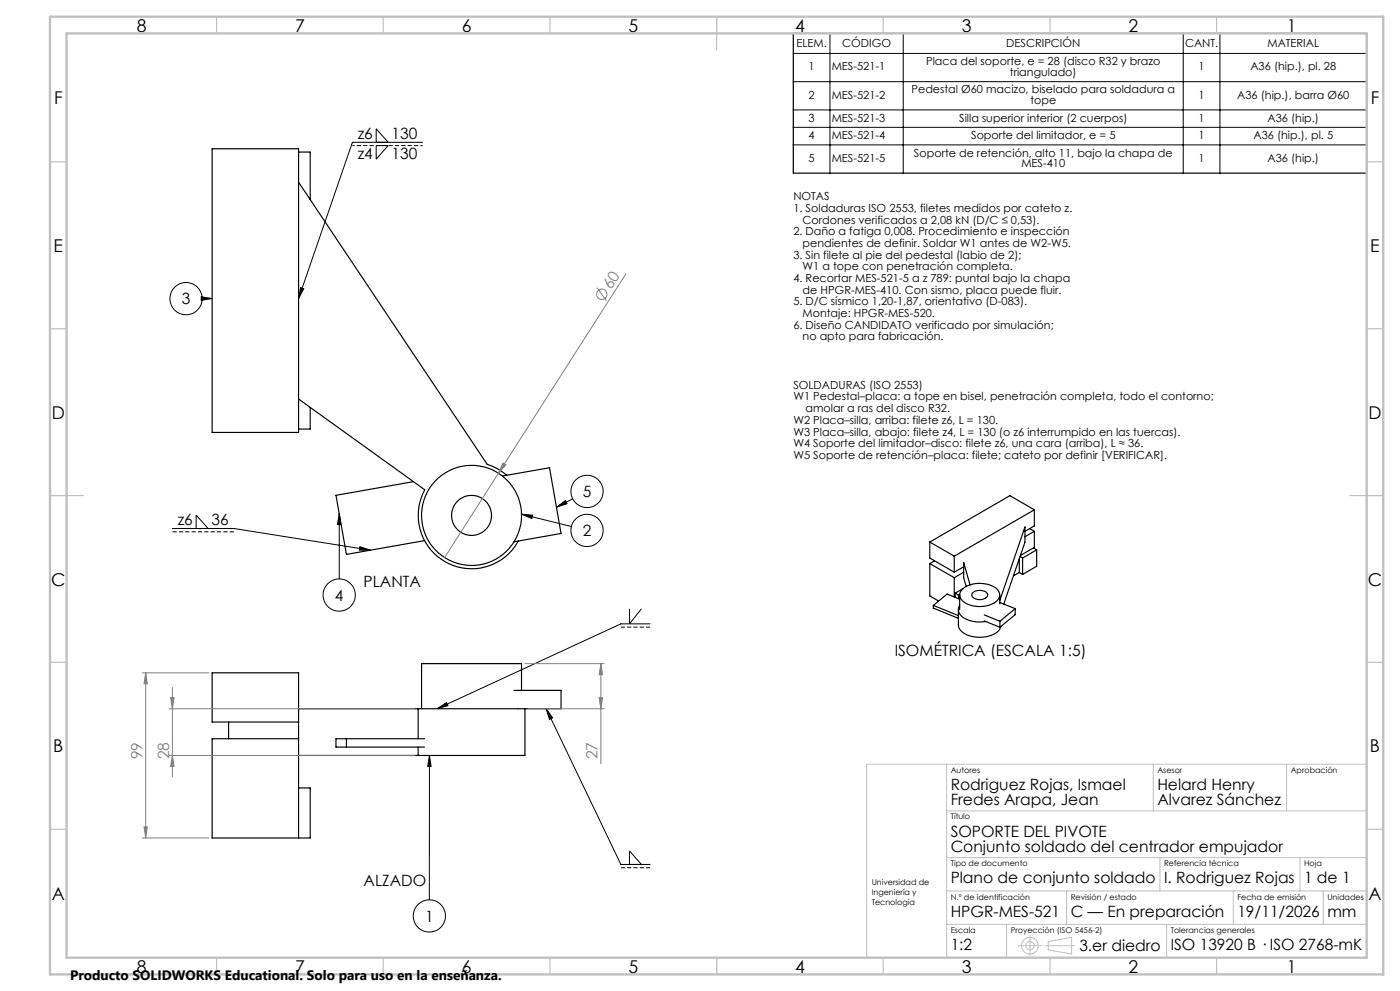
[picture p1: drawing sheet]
<svg xmlns="http://www.w3.org/2000/svg" width="420mm" height="297mm" viewBox="0 0 420 297" stroke-linecap="round" stroke-linejoin="round" font-family="sans-serif">
<g fill="none" stroke="#000" stroke-width=".35">
<path d="M238 10h172v41.9h-172zM63.6 44.6h26v85h-26zM89.6 54.6l56.6 84.6a16.4 16.4 0 0 1 5.8 3.2M89.6 45.6h3.5v14.2M89.6 119.6l37.8 27.2a16 16 0 0 0 6.4 21.7 16 16 0 0 0 21.7-6.4M93.1 122.1v6.5h-3.5M124 144.4l-23.2 4 3.1 17.8 23.5-4.2M150.7 142.7l14.2-2.5 3.4 19.7-14.1 2.5M308.9 158.4l1.4 .8M310.3 152.8l-24 13.9M310.3 152.8v4.8l-2.8 1.6M310.3 159.2v5.2"/>
<path d="M310.3 152.8l-7.3-4.2-24.1 13.9M310.3 159.2l-2.8 1.7M278.9 162.5l7.4 4.2M278.9 162.5v4.7l7.4 4.3M278.9 168.9v9.7l2.7 1.5M278.9 168.9l7.4 4.2M280.4 168.1l-1.5 .8M286.3 166.7v4.8M286.3 173.1v5.8M286.6 177.8v1.2M286.6 177.8l.9 .6M287.5 178.4v1"/>
<path d="M287.9 178.3v4.4M287.9 179.6l-3.8-1.6-4.1 3.4M287.9 178.1l-.4 .3M288.9 176.5a8.5 8.5 0 0 1 10.5 .4 2.7 2.7 0 0 1-1.7 4.1 8.5 8.5 0 0 1-9.3-1.3 2.21 2.21 0 0 1 .5-3.2zM288.9 176.5l-2.3 1.3M289.1 169.9l-2.8 1.6M289.1 171.5l-2.8 1.6M291 175.3l-1.9-6.7v4.5l.7 2.7M292 177.5a3.1 3.1 0 0 1 4.3 .7 2.56 2.56 0 0 1-3.8 1.3 1.1 1.1 0 0 1-.9-.8 1.1 1.1 0 0 1 .4-1.2zM299.9 178.3v2.6M299.9 180l7.6-22.1v4.6l-6.4 18.5M305.8 167.5v4.1"/>
<path d="M305.8 171.6l-1.8 1M305.8 171.6l1 .6M306 166.8l.8 .4M306.8 167.2v5M311 164.8l-1-.6-3.9 2.3M311 164.8l-4.2 2.4M311 164.8v4.9l-4.2 2.5M280 181.4v.8l7.5 3.1M280 181.4l7.5 3.1M287.5 182.7v4.6a4.7 4.7 0 0 0 4.6 3.5 8.4 8.4 0 0 0 7.8-2.2l.3-.9M287.9 181.4a2.8 2.8 0 0 0 1.8 4.1 9.7 9.7 0 0 0 6 .8M295.3 184.3l4.7 1.9"/>
<path d="M295.3 186.1l4.7 1.9M299.9 180.5l4.7 1.9M300 186.2v1.8M304.6 182.4l-4.6 3.8M304.6 182.4v1.8l-4.6 3.8M68.6 216.4v5M89.6 212.4h35.8M89.6 216.4h-26v-14.8h26v49.5M125.4 212.4v9M154.2 206.9h14.1v5.5h-42.9M156.5 206.9v-8h-30v13.5M157.5 212.4v14h-32.1"/>
<path d="M89.6 221.4h-26v29.7h29.5v-15h-3.5M89.6 226.4h35.8M103.9 221.4v2.5M125.4 223.9v2.5M127.4 221.4h-26.6v2.5h26.6"/>
<circle cx="141.5" cy="154.5" r="6"/>
<circle cx="141.5" cy="154.5" r="15"/>
</g>
<g fill="none" stroke="#000" stroke-width=".3">
<path d="M238 16h172M249 10v41.9M271 10v41.9M355 10v41.9M366 10v41.9M238 24.5h172M238 32.9h172M238 38.2h172M112.9 42.6v-4l3.6 4M112.9 43.6h3.6l-3.6 4.1zM126.8 42.6h-21.1l-16.1 46.9M238 43.4h172"/>
<path d="M60.4 89l3.2 .5-3.2 .5zM63.6 89.5h-3M90.2 86.2l.9 .3-1.5 3zM51.7 158.4h18.5l41 6.5M58.8 158.4v-4l3.6 4M101.8 153.9l.5 3.3h-1.1zM101.8 153.9v19.6M156.5 154.1l3.3 .3-.2 1zM156.5 154.1l14.9 3.7M166.9 152l2.7-2 .5 1zM171.8 149.5l-4.9 2.5M107.9 163.9l3.3 1h-3.4z"/>
<path d="M188.8 182.5v4.5l3.6-4.5M195 187h-8.7l-55.1 25.4M131.2 212.4l2.7-1.8 .5 .9zM163.9 212.4l1.9 2.8-.9 .4zM163.9 212.4l22.4 46.7h8.7M128.8 226.4l.5 3.3h-1zM128.8 226.4v43.3M188.8 259.1v-4.1l3.6 4.1"/>
<circle cx="55.8" cy="89.5" r="4.8"/>
<circle cx="176.1" cy="159" r="4.8"/>
<circle cx="176.1" cy="147.3" r="4.8"/>
<circle cx="101.8" cy="178.3" r="4.8"/>
<circle cx="128.8" cy="274.5" r="4.8"/>
</g>
<g fill="none" stroke="#808080" stroke-width=".3">
<path d="M179.1 86.3l2.8 3.8M187.7 82.1l-54.3 85M150.9 138.8l.9 .5-2.3 2.5zM157.5 198.9h23.8M180.3 198.9l.5 3.3h-1.1zM180.3 198.9v30M42.7 201.6h20M43.7 201.6l.5 3.3h-1zM43.7 201.6v49.5M50.7 212.4h73.8M51.2 209.1h1l-.5 3.3zM51.7 206.1v26.7"/>
<path d="M158.5 212.4h22.8M179.7 209.1h1.1l-.5 3.3zM50.7 226.4h73.8M51.7 226.4l.5 3.3h-1zM42.7 251.1h20M43.2 247.8h1l-.5 3.3z"/>
<circle cx="180.5" cy="88.2" r="1.55"/>
</g>
<g fill="none" stroke="#c0c0c0" stroke-width=".3">
<path d="M284 229v58M346 229v14M386 229v14M410 229h-150v58M284 243h126M284 257h126M348 257v10M390 257v10M284 267h126M284 277h126M302 277v10M320 267v10"/>
<path d="M350 277v10M370 267v10M397 267v10M305.5 283.4h7M309 280.4v6M313.5 283.4h9M314.5 282.2l7-1.3v5l-7-1.2z"/>
<circle cx="309" cy="283.4" r="2.49"/>
<circle cx="309" cy="283.4" r="1.25"/>
</g>
<path d="M195 187.9h-8.7M195 260.1h-8.7" fill="none" stroke="#000" stroke-width=".3" stroke-dasharray="1.3 .6" stroke-dashoffset=".1" stroke-linecap="butt"/>
<path d="M126.8 43.6h-21.1" fill="none" stroke="#000" stroke-width=".3" stroke-dasharray="1.3 .6" stroke-dashoffset=".6" stroke-linecap="butt"/>
<path d="M70.2 159.4h-18.5" fill="none" stroke="#000" stroke-width=".3" stroke-dasharray="1.3 .6" stroke-linecap="butt"/>
<g fill="none" stroke="#c0c0c0" stroke-width=".35">
<path d="M65 5v5M115 5v5M165 5v5M215 5v10M265 5v5M315 5v5M365 5v5M15 48.5h5M410 48.5h5M15 98.5h5M410 98.5h5M15 148.5h10"/>
<path d="M405 148.5h10M15 198.5h5M410 198.5h5M15 248.5h5M410 248.5h5M65 287v5M115 287v5M165 287v5M215 287v5M265 287v5M315 287v5M365 287v5"/>
</g>
<path d="M15 5h400v287h-400zM20 10h390v277h-390z" fill="none" stroke="#c0c0c0" stroke-width=".7"/>
<path d="M128.8 226.4l.5 3.3h-1zM131.2 212.4l2.7-1.8 .5 .9zM163.9 212.4l1.9 2.8-.9 .4zM60.4 89l3.2 .5-3.2 .5zM156.5 154.1l3.3 .3-.2 1zM101.8 153.9l.5 3.3h-1.1zM166.9 152l2.7-2 .5 1zM90.2 86.2l.9 .3-1.5 3zM107.9 163.9l3.3 1h-3.4z" fill="#000"/>
<g fill="#808080">
<path d="M150.9 138.8l.9 .5-2.3 2.5z"/>
<path d="M51.2 209.1h1l-.5 3.3zM51.7 226.4l.5 3.3h-1zM180.3 198.9l.5 3.3h-1.1zM179.7 209.1h1.1l-.5 3.3zM43.7 201.6l.5 3.3h-1zM43.2 247.8h1l-.5 3.3z"/>
</g>
<g font-size="5.3">
<text x="41" y="9.5">8</text>
<text x="88.5" y="9.5">7</text>
<text x="138.5" y="9.5">6</text>
<text x="188.5" y="9.5">5</text>
<text x="238.5" y="9.5">4</text>
<text x="288.5" y="9.5">3</text>
<text x="338.5" y="9.5">2</text>
<text x="386" y="9.5">1</text>
<text x="16.2" y="31.3">F</text>
<text x="411.2" y="31.3">F</text>
<text x="16.1" y="75.5">E</text>
<text x="411.1" y="75.5">E</text>
<text x="15.5" y="125.5">D</text>
<text x="410.5" y="125.5">D</text>
<text x="15.4" y="175.5">C</text>
<text x="410.4" y="175.5">C</text>
<text x="16" y="225.5">B</text>
<text x="411" y="225.5">B</text>
<text x="15.5" y="269.8">A</text>
<text x="410.5" y="269.8">A</text>
<text x="41" y="291.5">8</text>
<text x="88.5" y="291.5">7</text>
<text x="138.5" y="291.5">6</text>
<text x="188.5" y="291.5">5</text>
<text x="238.5" y="291.5">4</text>
<text x="288.5" y="291.5">3</text>
<text x="338.5" y="291.5">2</text>
<text x="386" y="291.5">1</text>
</g>
<g font-size="4.7">
<text x="107.3" y="41.6">z6</text>
<text x="117.4" y="41.6">130</text>
<text x="107.3" y="47.6">z4</text>
<text x="117.4" y="47.6">130</text>
<text x="54.5" y="91.2">3</text>
<text x="174.8" y="149">5</text>
<text x="53.3" y="157.4">z6</text>
<text x="63.4" y="157.4">36</text>
<text x="174.8" y="160.6">2</text>
<text x="109.1" y="176">PLANTA</text>
<text x="100.5" y="180">4</text>
<text x="268.4" y="196.5">ISOMÉTRICA (ESCALA 1:5)</text>
<text x="285.2" y="236.7">Rodriguez Rojas, Ismael</text>
<text x="347.2" y="236.7">Helard Henry</text>
<text x="285.2" y="241.3">Fredes Arapa, Jean</text>
<text x="347.2" y="241.3">Alvarez Sánchez</text>
<text x="285.2" y="250.7">SOPORTE DEL PIVOTE</text>
<text x="285.2" y="255.3">Conjunto soldado del centrador empujador</text>
<text x="109.1" y="265.5">ALZADO</text>
<text x="285.2" y="264.7">Plano de conjunto soldado</text>
<text x="349.2" y="264.7">I. Rodriguez Rojas</text>
<text x="391.2" y="264.7">1 de 1</text>
<text x="285.2" y="274.7">HPGR-MES-521</text>
<text x="321.2" y="274.7">C — En preparación</text>
<text x="371.2" y="274.7">19/11/2026</text>
<text x="398.2" y="274.9">mm</text>
<text x="127.5" y="276.2">1</text>
<text x="285.2" y="284.7">1:2</text>
<text x="323.8" y="284.9">3.er diedro</text>
<text x="351.2" y="284.7">ISO 13920 B · ISO 2768-mK</text>
</g>
<g font-size="4.7" fill="#808080">
<text x="183.4" y="86.9" transform="rotate(-57 183.4 86.9)">60</text>
<text x="42.7" y="227.6" transform="rotate(-90 42.7 227.6)">99</text>
<text x="50.7" y="227.6" transform="rotate(-90 50.7 227.6)">28</text>
<text x="179.3" y="227.6" transform="rotate(-90 179.3 227.6)">27</text>
</g>
<text font-size="4.1" x="21" y="293.7">Producto SOLIDWORKS Educational. Solo para uso en la enseñanza.</text>
<g font-size="3.3">
<text x="238.9" y="14.2">ELEM.</text>
<text x="252.7" y="14.2">CÓDIGO</text>
<text x="301.9" y="14.2">DESCRIPCIÓN</text>
<text x="355.5" y="14.2">CANT.</text>
<text x="380.2" y="14.2">MATERIAL</text>
<text x="242.6" y="21.1">1</text>
<text x="249.5" y="21.1">MES-521-1</text>
<text x="277.8" y="19.5">Placa del soporte, e = 28 (disco R32 y brazo</text>
<text x="303" y="22.7">triangulado)</text>
<text x="359.6" y="21.1">1</text>
<text x="375.1" y="21.1">A36 (hip.), pl. 28</text>
<text x="242.6" y="29.6">2</text>
<text x="249.5" y="29.6">MES-521-2</text>
<text x="273.5" y="28">Pedestal Ø60 macizo, biselado para soldadura a</text>
<text x="359.6" y="29.6">1</text>
<text x="371.2" y="29.6">A36 (hip.), barra Ø60</text>
<text x="309.1" y="31.2">tope</text>
<text x="242.6" y="36.4">3</text>
<text x="242.6" y="41.7">4</text>
<text x="249.5" y="36.4">MES-521-3</text>
<text x="249.5" y="41.7">MES-521-4</text>
<text x="287.7" y="36.4">Silla superior interior (2 cuerpos)</text>
<text x="291.4" y="41.7">Soporte del limitador, e = 5</text>
<text x="359.6" y="36.4">1</text>
<text x="359.6" y="41.7">1</text>
<text x="376" y="41.7">A36 (hip.), pl. 5</text>
<text x="380.3" y="36.4">A36 (hip.)</text>
<text x="274.2" y="46.9">Soporte de retención, alto 11, bajo la chapa de</text>
<text x="242.6" y="48.5">5</text>
<text x="249.5" y="48.5">MES-521-5</text>
<text x="306.4" y="50.1">MES-410</text>
<text x="359.6" y="48.5">1</text>
<text x="380.3" y="48.5">A36 (hip.)</text>
<text x="238" y="60">NOTAS</text>
<text x="238" y="63.5">1. Soldaduras ISO 2553, filetes medidos por cateto z.</text>
<text x="238" y="70.5">2. Daño a fatiga 0,008. Procedimiento e inspección</text>
<text x="240.8" y="67">Cordones verificados a 2,08 kN (D/C ≤ 0,53).</text>
<text x="238" y="77.5">3. Sin filete al pie del pedestal (labio de 2);</text>
<text x="240.8" y="74">pendientes de definir. Soldar W1 antes de W2-W5.</text>
<text x="240.8" y="81">W1 a tope con penetración completa.</text>
<text x="238" y="84.5">4. Recortar MES-521-5 a z 789: puntal bajo la chapa</text>
<text x="240.8" y="88">de HPGR-MES-410. Con sismo, placa puede fluir.</text>
<text x="238" y="91.5">5. D/C sísmico 1,20-1,87, orientativo (D-083).</text>
<text x="240.8" y="95">Montaje: HPGR-MES-520.</text>
<text x="238" y="98.5">6. Diseño CANDIDATO verificado por simulación;</text>
<text x="240.8" y="102">no apto para fabricación.</text>
<text x="238" y="116.5">SOLDADURAS (ISO 2553)</text>
<text x="238" y="120">W1 Pedestal–placa: a tope en bisel, penetración completa, todo el contorno;</text>
<text x="241.7" y="123.5">amolar a ras del disco R32.</text>
<text x="238" y="127">W2 Placa–silla, arriba: filete z6, L = 130.</text>
<text x="238" y="130.5">W3 Placa–silla, abajo: filete z4, L = 130 (o z6 interrumpido en las tuercas).</text>
<text x="238" y="134">W4 Soporte del limitador–disco: filete z6, una cara (arriba), L ≈ 36.</text>
<text x="238" y="137.5">W5 Soporte de retención–placa: filete; cateto por definir [VERIFICAR].</text>
</g>
<g font-size="2.4">
<text x="285.2" y="231.6">Autores</text>
<text x="347.2" y="231.6">Asesor</text>
<text x="387.2" y="231.6">Aprobación</text>
<text x="285.2" y="245.6">Título</text>
<text x="285.2" y="259.6">Tipo de documento</text>
<text x="349.2" y="259.6">Referencia técnica</text>
<text x="391.2" y="259.6">Hoja</text>
<text x="261.5" y="265.3">Universidad de</text>
<text x="261.5" y="268.3">Ingeniería y</text>
<text x="285.2" y="269.6">N.º de identificación</text>
<text x="321.2" y="269.6">Revisión / estado</text>
<text x="371.2" y="269.6">Fecha de emisión</text>
<text x="398.2" y="269.6">Unidades</text>
<text x="261.5" y="271.3">Tecnología</text>
<text x="285.2" y="279.6">Escala</text>
<text x="303.2" y="279.6">Proyección (ISO 5456-2)</text>
<text x="351.2" y="279.6">Tolerancias generales</text>
</g>
</svg>
